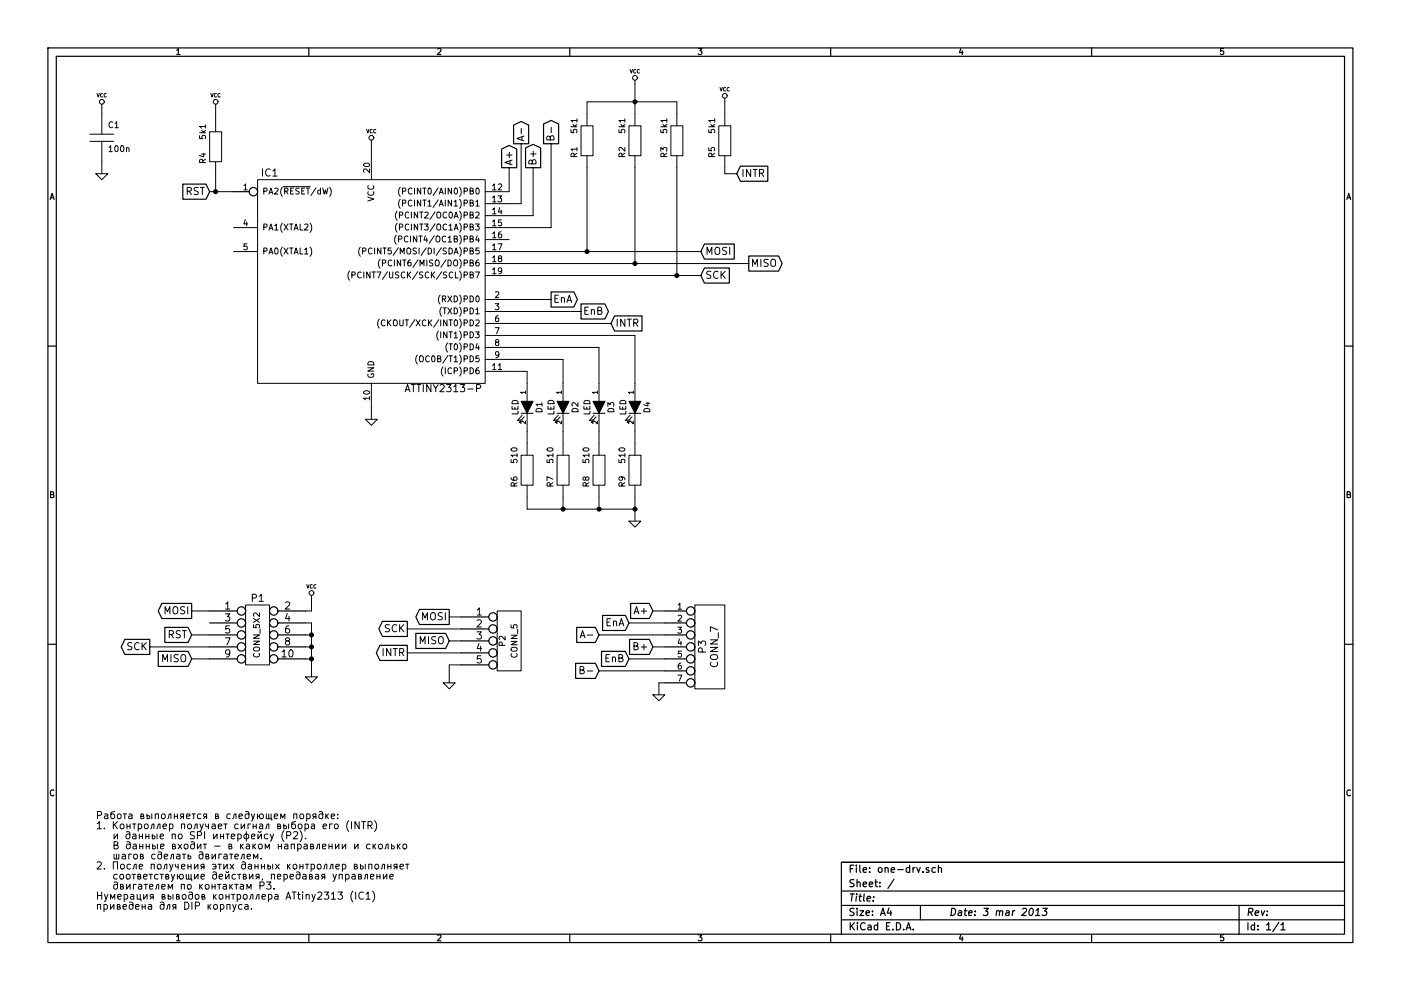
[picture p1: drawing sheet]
EESchema Schematic File Version 2  date Вск 03 Мар 2013 23:21:34
LIBS:power
LIBS:device
LIBS:transistors
LIBS:conn
LIBS:linear
LIBS:regul
LIBS:74xx
LIBS:cmos4000
LIBS:adc-dac
LIBS:memory
LIBS:xilinx
LIBS:special
LIBS:microcontrollers
LIBS:dsp
LIBS:microchip
LIBS:analog_switches
LIBS:motorola
LIBS:texas
LIBS:intel
LIBS:audio
LIBS:interface
LIBS:digital-audio
LIBS:philips
LIBS:display
LIBS:cypress
LIBS:siliconi
LIBS:opto
LIBS:atmel
LIBS:contrib
LIBS:valves
LIBS:one-drv-cache
EELAYER 27 0
EELAYER END
$Descr A4 11693 8268
encoding utf-8
Sheet 1 1
Title ""
Date "3 mar 2013"
Rev ""
Comp ""
Comment1 ""
Comment2 ""
Comment3 ""
Comment4 ""
$EndDescr
$Comp
L ATTINY2313-P IC1
U 1 1
P 3100 2400
F 0 "IC1" H 2250 3350 60  0000 C CNN
F 1 "ATTINY2313-P" H 3700 1550 60  0000 C CNN
F 2 "DIP20" H 2300 1550 60  0001 C CNN
	1    3100 2400
	1    0    0    -1  
$EndComp
$Comp
L CONN_5X2 P1
U 1 1
P 2150 5300
F 0 "P1" H 2150 5600 60  0000 C CNN
F 1 "CONN_5X2" V 2150 5300 50  0000 C CNN
	1    2150 5300
	1    0    0    -1  
$EndComp
$Comp
L R R1
U 1 1
P 4900 1300
F 0 "R1" H 4930 1400 50  0000 C CNN
F 1 "5k1" H 5150 1400 50  0000 C CNN
	1    4900 1300
	0    -1   -1   0   
$EndComp
$Comp
L R R2
U 1 1
P 5300 1300
F 0 "R2" H 5330 1400 50  0000 C CNN
F 1 "5k1" H 5550 1400 50  0000 C CNN
	1    5300 1300
	0    -1   -1   0   
$EndComp
$Comp
L R R3
U 1 1
P 5650 1300
F 0 "R3" H 5680 1400 50  0000 C CNN
F 1 "5k1" H 5900 1400 50  0000 C CNN
	1    5650 1300
	0    -1   -1   0   
$EndComp
$Comp
L VCC #PWR1
U 1 1
P 5300 700
F 0 "#PWR1" H 5300 800 30  0001 C CNN
F 1 "VCC" H 5300 800 30  0000 C CNN
	1    5300 700 
	1    0    0    -1  
$EndComp
Text GLabel 5850 2300 2    60   Input ~ 0
SCK
Text GLabel 6250 2200 2    60   Output ~ 0
MISO
Text GLabel 5850 2100 2    60   Input ~ 0
MOSI
$Comp
L VCC #PWR5
U 1 1
P 3100 1200
F 0 "#PWR5" H 3100 1300 30  0001 C CNN
F 1 "VCC" H 3100 1300 30  0000 C CNN
	1    3100 1200
	1    0    0    -1  
$EndComp
$Comp
L GND #PWR7
U 1 1
P 3100 3500
F 0 "#PWR7" H 3100 3500 30  0001 C CNN
F 1 "GND" H 3100 3430 30  0001 C CNN
	1    3100 3500
	1    0    0    -1  
$EndComp
$Comp
L R R4
U 1 1
P 1800 1350
F 0 "R4" H 1830 1450 50  0000 C CNN
F 1 "5k1" H 2050 1450 50  0000 C CNN
	1    1800 1350
	0    -1   -1   0   
$EndComp
$Comp
L VCC #PWR4
U 1 1
P 1800 900
F 0 "#PWR4" H 1800 1000 30  0001 C CNN
F 1 "VCC" H 1800 1000 30  0000 C CNN
	1    1800 900 
	1    0    0    -1  
$EndComp
Text GLabel 1750 1600 0    60   Input ~ 0
RST
$Comp
L VCC #PWR9
U 1 1
P 2600 5000
F 0 "#PWR9" H 2600 5100 30  0001 C CNN
F 1 "VCC" H 2600 5100 30  0000 C CNN
	1    2600 5000
	1    0    0    -1  
$EndComp
$Comp
L GND #PWR10
U 1 1
P 2600 5650
F 0 "#PWR10" H 2600 5650 30  0001 C CNN
F 1 "GND" H 2600 5580 30  0001 C CNN
	1    2600 5650
	1    0    0    -1  
$EndComp
Text GLabel 1600 5100 0    60   Output ~ 0
MOSI
Text GLabel 1600 5300 0    60   Input ~ 0
RST
Text GLabel 1250 5400 0    60   Output ~ 0
SCK
Text GLabel 1600 5500 0    60   Input ~ 0
MISO
$Comp
L VCC #PWR3
U 1 1
P 850 900
F 0 "#PWR3" H 850 1000 30  0001 C CNN
F 1 "VCC" H 850 1000 30  0000 C CNN
	1    850  900 
	1    0    0    -1  
$EndComp
$Comp
L C C1
U 1 1
P 850 1150
F 0 "C1" H 900 1250 50  0000 L CNN
F 1 "100n" H 900 1050 50  0000 L CNN
	1    850  1150
	1    0    0    -1  
$EndComp
$Comp
L GND #PWR6
U 1 1
P 850 1450
F 0 "#PWR6" H 850 1450 30  0001 C CNN
F 1 "GND" H 850 1380 30  0001 C CNN
	1    850  1450
	1    0    0    -1  
$EndComp
$Comp
L CONN_5 P2
U 1 1
P 4250 5350
F 0 "P2" V 4200 5350 50  0000 C CNN
F 1 "CONN_5" V 4300 5350 50  0000 C CNN
	1    4250 5350
	1    0    0    -1  
$EndComp
Text GLabel 3750 5150 0    60   Output ~ 0
MOSI
Text GLabel 3400 5250 0    60   Output ~ 0
SCK
Text GLabel 3750 5350 0    60   Input ~ 0
MISO
Text GLabel 3400 5450 0    60   Output ~ 0
INTR
$Comp
L GND #PWR11
U 1 1
P 3750 5700
F 0 "#PWR11" H 3750 5700 30  0001 C CNN
F 1 "GND" H 3750 5630 30  0001 C CNN
	1    3750 5700
	1    0    0    -1  
$EndComp
Text GLabel 5100 2700 2    60   Input ~ 0
INTR
$Comp
L CONN_7 P3
U 1 1
P 5900 5400
F 0 "P3" V 5870 5400 60  0000 C CNN
F 1 "CONN_7" V 5970 5400 60  0000 C CNN
	1    5900 5400
	1    0    0    -1  
$EndComp
$Comp
L GND #PWR12
U 1 1
P 5500 5800
F 0 "#PWR12" H 5500 5800 30  0001 C CNN
F 1 "GND" H 5500 5730 30  0001 C CNN
	1    5500 5800
	1    0    0    -1  
$EndComp
Text GLabel 4600 2500 2    60   Output ~ 0
EnA
Text GLabel 4850 2600 2    60   Output ~ 0
EnB
Text GLabel 4250 1400 1    60   Output ~ 0
A+
Text GLabel 4350 1200 1    60   Output ~ 0
A-
Text GLabel 4450 1400 1    60   Output ~ 0
B+
Text GLabel 4600 1200 1    60   Output ~ 0
B-
Text GLabel 5450 5100 0    60   Input ~ 0
A+
Text GLabel 5250 5200 0    60   Input ~ 0
EnA
Text GLabel 5000 5300 0    60   Input ~ 0
A-
Text GLabel 5450 5400 0    60   Input ~ 0
B+
Text GLabel 5250 5500 0    60   Input ~ 0
EnB
Text GLabel 5000 5600 0    60   Input ~ 0
B-
$Comp
L R R5
U 1 1
P 6050 1300
F 0 "R5" H 6080 1400 50  0000 C CNN
F 1 "5k1" H 6300 1400 50  0000 C CNN
	1    6050 1300
	0    -1   -1   0   
$EndComp
Text Notes 800  6850 0    60   ~ 0
Работа выполняется в следующем порядке:\n1. Контроллер получает сигнал выбора его (INTR)\n   и данные по SPI интерфейсу (P2).\n   В данные входит - в каком направлении и сколько\n   шагов сделать двигателем.\n2. После получения этих данных контроллер выполняет\n   соответствующие действия, передавая управление\n   двигателем по контактам P3.\nНумерация выводов контроллера ATtiny2313 (IC1)\nприведена для DIP корпуса.
Text GLabel 6150 1450 2    60   Input ~ 0
INTR
$Comp
L VCC #PWR2
U 1 1
P 6050 850
F 0 "#PWR2" H 6050 950 30  0001 C CNN
F 1 "VCC" H 6050 950 30  0000 C CNN
	1    6050 850 
	1    0    0    -1  
$EndComp
$Comp
L LED D1
U 1 1
P 4400 3400
F 0 "D1" H 4400 3500 50  0000 C CNN
F 1 "LED" H 4400 3300 50  0000 C CNN
	1    4400 3400
	0    1    1    0   
$EndComp
$Comp
L LED D2
U 1 1
P 4700 3400
F 0 "D2" H 4700 3500 50  0000 C CNN
F 1 "LED" H 4700 3300 50  0000 C CNN
	1    4700 3400
	0    1    1    0   
$EndComp
$Comp
L LED D3
U 1 1
P 5000 3400
F 0 "D3" H 5000 3500 50  0000 C CNN
F 1 "LED" H 5000 3300 50  0000 C CNN
	1    5000 3400
	0    1    1    0   
$EndComp
$Comp
L LED D4
U 1 1
P 5300 3400
F 0 "D4" H 5300 3500 50  0000 C CNN
F 1 "LED" H 5300 3300 50  0000 C CNN
	1    5300 3400
	0    1    1    0   
$EndComp
$Comp
L R R6
U 1 1
P 4400 4050
F 0 "R6" H 4430 4150 50  0000 C CNN
F 1 "510" H 4650 4150 50  0000 C CNN
	1    4400 4050
	0    -1   -1   0   
$EndComp
$Comp
L R R7
U 1 1
P 4700 4050
F 0 "R7" H 4730 4150 50  0000 C CNN
F 1 "510" H 4950 4150 50  0000 C CNN
	1    4700 4050
	0    -1   -1   0   
$EndComp
$Comp
L R R8
U 1 1
P 5000 4050
F 0 "R8" H 5030 4150 50  0000 C CNN
F 1 "510" H 5250 4150 50  0000 C CNN
	1    5000 4050
	0    -1   -1   0   
$EndComp
$Comp
L R R9
U 1 1
P 5300 4050
F 0 "R9" H 5330 4150 50  0000 C CNN
F 1 "510" H 5550 4150 50  0000 C CNN
	1    5300 4050
	0    -1   -1   0   
$EndComp
$Comp
L GND #PWR8
U 1 1
P 5300 4350
F 0 "#PWR8" H 5300 4350 30  0001 C CNN
F 1 "GND" H 5300 4280 30  0001 C CNN
	1    5300 4350
	1    0    0    -1  
$EndComp
Wire Wire Line
	4900 950  4900 850 
Wire Wire Line
	4900 850  5650 850 
Wire Wire Line
	5300 700  5300 950 
Connection ~ 5300 850 
Wire Wire Line
	5650 850  5650 950 
Wire Wire Line
	4250 2100 5850 2100
Wire Wire Line
	4250 2200 6250 2200
Wire Wire Line
	4250 2300 5850 2300
Wire Wire Line
	3100 1200 3100 1300
Wire Wire Line
	3100 3400 3100 3500
Wire Wire Line
	1800 1450 1800 1600
Wire Wire Line
	1750 1600 1950 1600
Connection ~ 1800 1600
Wire Wire Line
	1800 900  1800 1000
Wire Wire Line
	2600 5000 2600 5100
Wire Wire Line
	2600 5100 2550 5100
Wire Wire Line
	2550 5200 2600 5200
Wire Wire Line
	2600 5200 2600 5650
Wire Wire Line
	2550 5300 2600 5300
Connection ~ 2600 5300
Wire Wire Line
	2550 5400 2600 5400
Connection ~ 2600 5400
Wire Wire Line
	2550 5500 2600 5500
Connection ~ 2600 5500
Wire Wire Line
	1600 5100 1750 5100
Wire Wire Line
	1750 5300 1600 5300
Wire Wire Line
	1250 5400 1750 5400
Wire Wire Line
	1750 5500 1600 5500
Wire Wire Line
	850  900  850  950 
Wire Wire Line
	850  1350 850  1450
Wire Wire Line
	3850 5150 3750 5150
Wire Wire Line
	3850 5250 3400 5250
Wire Wire Line
	3850 5350 3750 5350
Wire Wire Line
	3850 5450 3400 5450
Wire Wire Line
	3850 5550 3750 5550
Wire Wire Line
	3750 5550 3750 5700
Wire Wire Line
	4250 2700 5100 2700
Wire Wire Line
	4250 2500 4600 2500
Wire Wire Line
	4850 2600 4250 2600
Wire Wire Line
	4250 1400 4250 1600
Wire Wire Line
	4350 1200 4350 1700
Wire Wire Line
	4350 1700 4250 1700
Wire Wire Line
	4450 1400 4450 1800
Wire Wire Line
	4450 1800 4250 1800
Wire Wire Line
	4600 1200 4600 1900
Wire Wire Line
	4600 1900 4250 1900
Wire Wire Line
	4900 1400 4900 2100
Connection ~ 4900 2100
Wire Wire Line
	5300 1400 5300 2200
Connection ~ 5300 2200
Wire Wire Line
	5650 1400 5650 2300
Connection ~ 5650 2300
Wire Wire Line
	5550 5100 5450 5100
Wire Wire Line
	5550 5200 5250 5200
Wire Wire Line
	5550 5300 5000 5300
Wire Wire Line
	5450 5400 5550 5400
Wire Wire Line
	5550 5500 5250 5500
Wire Wire Line
	5550 5600 5000 5600
Wire Wire Line
	5550 5700 5500 5700
Wire Wire Line
	5500 5700 5500 5800
Wire Wire Line
	6150 1450 6050 1450
Wire Wire Line
	6050 1450 6050 1400
Wire Wire Line
	6050 850  6050 950 
Wire Wire Line
	4250 3100 4400 3100
Wire Wire Line
	4400 3100 4400 3200
Wire Wire Line
	4250 3000 4700 3000
Wire Wire Line
	4700 3000 4700 3200
Wire Wire Line
	5000 3200 5000 2900
Wire Wire Line
	5000 2900 4250 2900
Wire Wire Line
	4250 2800 5300 2800
Wire Wire Line
	5300 2800 5300 3200
Wire Wire Line
	5300 3600 5300 3700
Wire Wire Line
	5000 3700 5000 3600
Wire Wire Line
	4700 3600 4700 3700
Wire Wire Line
	4400 3700 4400 3600
Wire Wire Line
	4400 4150 4400 4250
Wire Wire Line
	4400 4250 5300 4250
Wire Wire Line
	5300 4150 5300 4350
Wire Wire Line
	5000 4150 5000 4250
Connection ~ 5000 4250
Wire Wire Line
	4700 4150 4700 4250
Connection ~ 4700 4250
Connection ~ 5300 4250
$EndSCHEMATC
